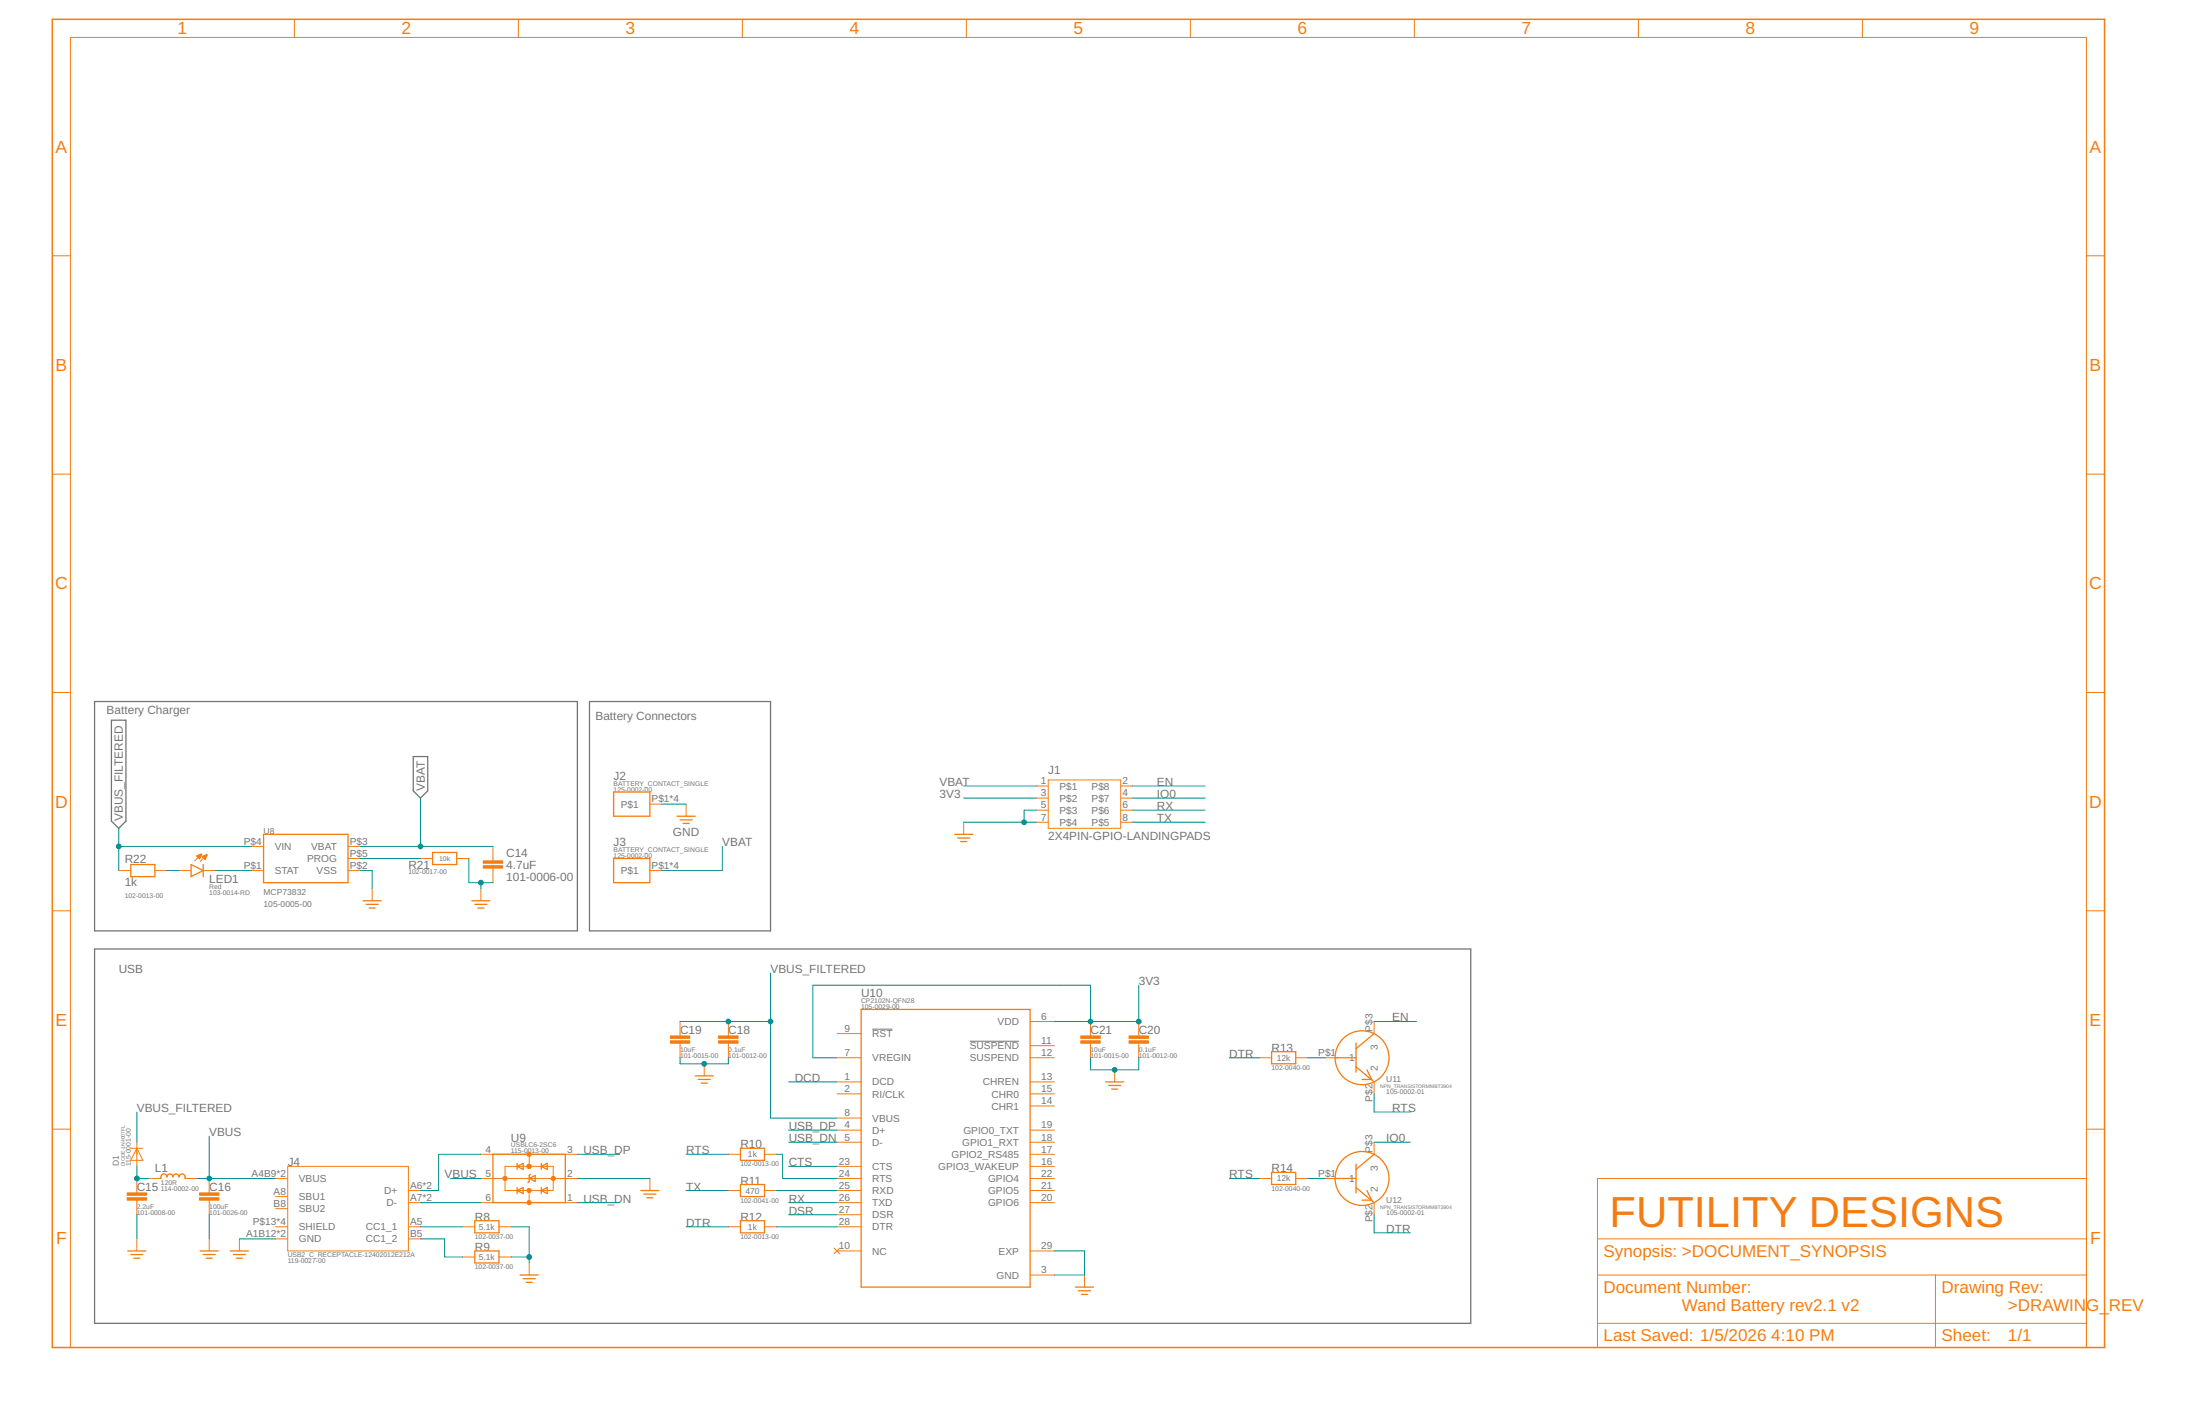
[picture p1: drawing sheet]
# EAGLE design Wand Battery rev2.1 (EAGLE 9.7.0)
Assembly variants: AA-Batteries

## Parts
C14  4.7uF  CAPACITOR-SMD-0402  [0402]
C15  2.2uF  CAPACITOR-SMD-0603  [0603]
C16  100uF  CAPACITOR-SMD-1210  [1210]
C18  0.1uF  CAPACITOR-SMD-0402  [0402]
C19  10uF  CAPACITOR-SMD-0402  [0402]
C20  0.1uF  CAPACITOR-SMD-0402  [0402]
C21  10uF  CAPACITOR-SMD-0402  [0402]
D1  DIODE-1N4007FL  [SOD-123FL]
J1  2X4PIN-GPIO-LANDINGPADS  [2X2PIN_HEADER_LANDING]
J2  BATTERY_CONTACT_SINGLE  [BH-129A-5]
J3  BATTERY_CONTACT_SINGLE  [BH-129A-5]
J4  USB2_C_RECEPTACLE-12402012E212A  [12402012E212A]
L1  120R  INDUCTOR0603  [0603]
LED1  Red  LED-RA_0603  [IN-S63AS]
R8  5.1k  RESISTOR-SMD0402  [0402]
R9  5.1k  RESISTOR-SMD0402  [0402]
R10  1k  RESISTOR-SMD0402  [0402]
R11  470  RESISTOR-SMD0402  [0402]
R12  1k  RESISTOR-SMD0402  [0402]
R13  12k  RESISTOR-SMD0402  [0402]
R14  12k  RESISTOR-SMD0402  [0402]
R21  10k  RESISTOR-SMD0402  [0402]
R22  1k  RESISTOR-SMD0402  [0402]
U8  MCP73832  [MCP73832]
U9  USBLC6-2SC6  [SOT95P280X145-6N]
U10  CP2102N-QFN28  [IC_CP2102N-A02-GQFN28R]
U11  NPN_TRANSISTORMMBT3904  [SOT23]
U12  NPN_TRANSISTORMMBT3904  [SOT23]

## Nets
3V3: C20.P$1 C21.P$1 J1.3 U10.6(VDD) U10.7(VREGIN)
CTS: U10.23(CTS)
DCD: U10.1(DCD)
DSR: U10.27(DSR)
DTR: R12.P$1 R13.P$1 U12.P$2
EN: J1.2 U11.P$3
GND: C14.P$2 C15.P$2 C16.P$2 C18.P$2 C19.P$2 C20.P$2 C21.P$2 J1.5 J1.7 J2.P$1 J2.P$2 J2.P$3 J2.P$4 J4.A1B12(GND) J4.B1A12(GND) R8.P$2 R9.P$2 R21.P$2 U8.P$2(VSS) U9.2(GND) U10.3(GND) U10.29(EXP)
IO0: J1.4 U12.P$3
N$10: C15.P$1 D1.P$2(ANODE) L1.P$1
N$16: LED1.P$1(C) U8.P$1(STAT)
N$18: LED1.P$2(A) R22.P$2
N$22: R21.P$1 U8.P$5(PROG)
N$27: J4.A6(D+) J4.B6(D+) U9.4(I/O2_OUT)
N$28: J4.A7(D-) J4.B7(D-) U9.6(I/O1_OUT)
N$30: J4.A5(CC1_1) R8.P$1
N$56: J4.B5(CC1_2) R9.P$1
N$57: R10.P$2 U10.24(RTS)
N$58: R11.P$2 U10.25(RXD)
N$59: R12.P$2 U10.28(DTR)
N$60: R13.P$2 U11.P$1
N$61: R14.P$2 U12.P$1
RTS: R10.P$1 R14.P$1 U11.P$2
RX: J1.6 U10.26(TXD)
TX: J1.8 R11.P$1
USB_DN: U9.1(I/O1_IN) U10.5(D-)
USB_DP: U9.3(I/O2_IN) U10.4(D+)
VBAT: C14.P$1 J1.1 J3.P$1 J3.P$2 J3.P$3 J3.P$4 U8.P$3(VBAT)
VBUS: C16.P$1 J4.A4B9(VBUS) J4.B4A9(VBUS) L1.P$2 U9.5(VBUS)
VBUS_FILTERED: C18.P$1 C19.P$1 D1.P$1(CATHODE) R22.P$1 U8.P$4(VIN) U10.8(VBUS)
Unconnected: J4.A8(SBU1) J4.B8(SBU2) J4.P$13(SHIELD) J4.P$14(SHIELD) J4.P$15(SHIELD) J4.P$16(SHIELD) U10.2(RI/CLK) U10.9(!RST) U10.10(NC) U10.11(!SUSPEND) U10.12(SUSPEND) U10.13(CHREN) U10.14(CHR1) U10.15(CHR0) U10.16(GPIO3_WAKEUP) U10.17(GPIO2_RS485) U10.18(GPIO1_RXT) U10.19(GPIO0_TXT) U10.20(GPIO6) U10.21(GPIO5) U10.22(GPIO4)

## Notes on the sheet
- Battery Charger
- Battery Connectors
- USB
